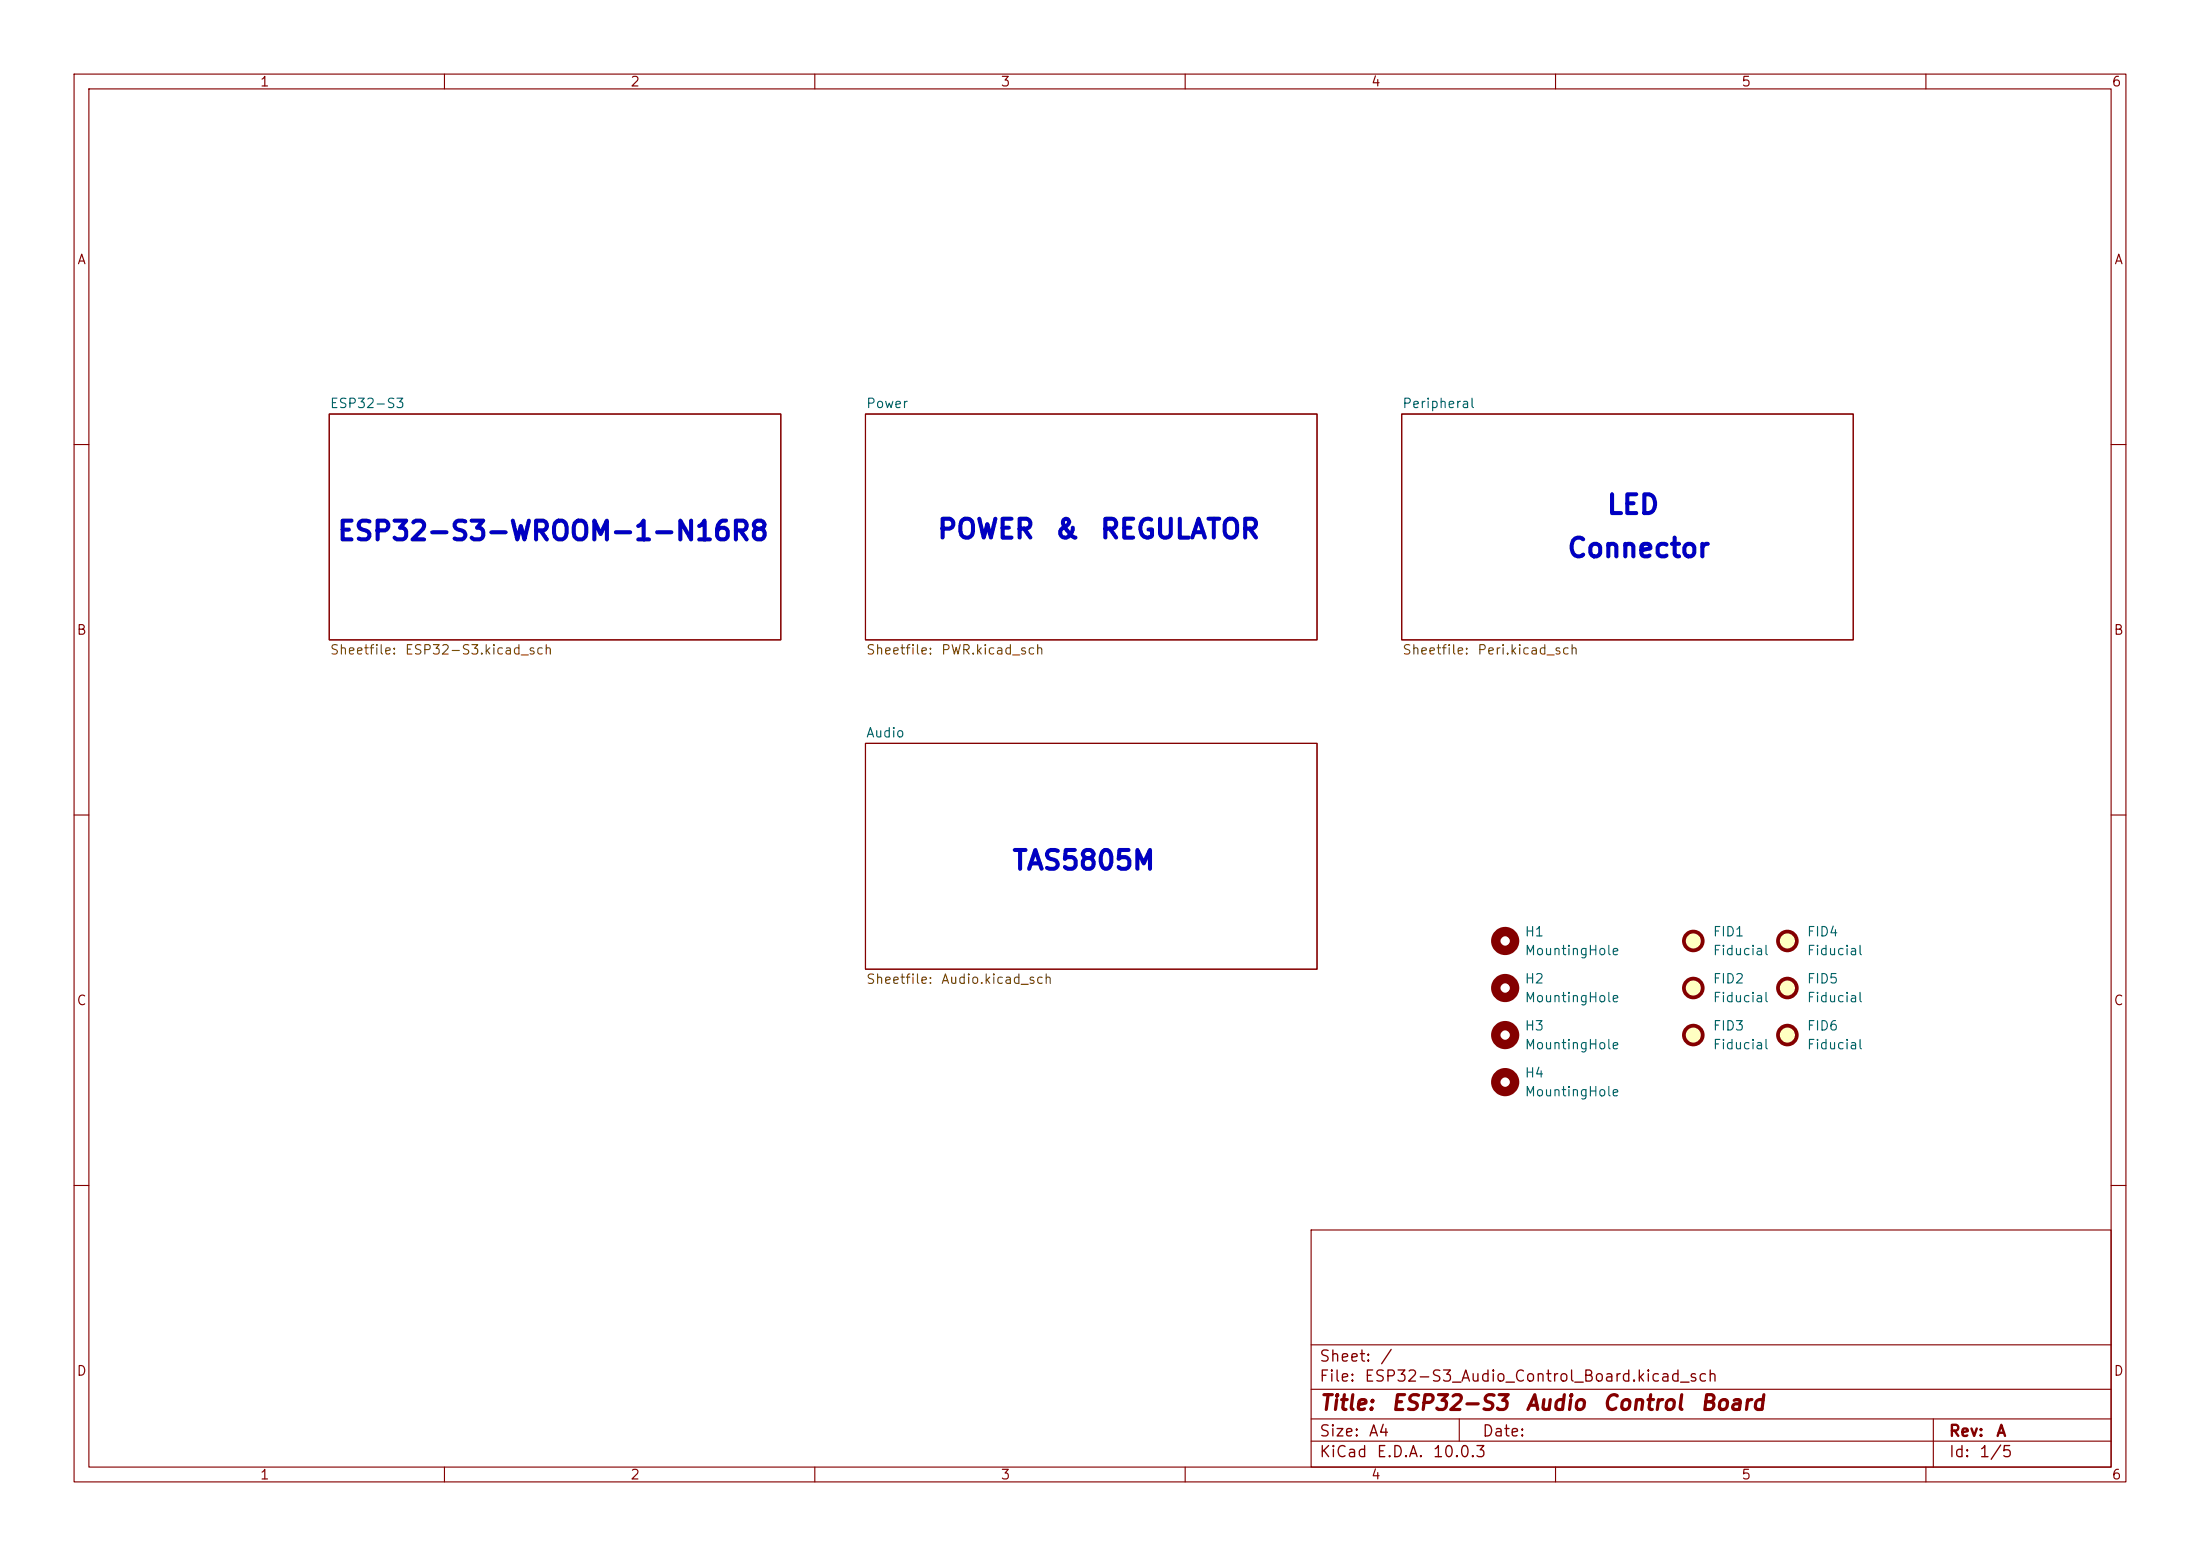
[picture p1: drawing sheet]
<svg xmlns="http://www.w3.org/2000/svg" width="297mm" height="210mm" viewBox="0 0 297 210" stroke-linecap="round" stroke-linejoin="round" font-family="sans-serif">
<g fill="none" stroke="#840000" stroke-width=".15">
<path d="M10 10h277v190h-277zM12 12h273v186h-273zM60 10v2M110 10v2M160 10v2M210 10v2M260 10v2M44.4 55.9h61v30.5h-61zM116.8 55.9h61v30.5h-61zM189.2 55.9h61v30.5h-61zM10 60h2M285 60h2"/>
<path d="M10 110h2M116.8 100.3h61v30.5h-61zM285 110h2M10 160h2M177 166h108v32h-108zM285 160h2M60 198v2M110 198v2M160 198v2M177 194.5h108M177 191.5h108M177 187.5h108"/>
<path d="M177 181.5h108M197 191.5v3M210 198v2M260 198v2M261 191.5v6.5"/>
</g>
<g fill="#ffffc2" stroke="#ffffc2" stroke-width=".14">
<circle cx="241.3" cy="133.3" r="1.27"/>
<circle cx="228.6" cy="139.7" r="1.27"/>
<circle cx="241.3" cy="139.7" r="1.27"/>
<circle cx="228.6" cy="133.3" r="1.27"/>
<circle cx="228.6" cy="127" r="1.27"/>
<circle cx="241.3" cy="127" r="1.27"/>
</g>
<g fill="none" stroke="#840000" stroke-width=".51">
<circle cx="228.6" cy="127" r="1.27"/>
<circle cx="228.6" cy="139.7" r="1.27"/>
<circle cx="228.6" cy="133.3" r="1.27"/>
<circle cx="241.3" cy="127" r="1.27"/>
<circle cx="241.3" cy="133.3" r="1.27"/>
<circle cx="241.3" cy="139.7" r="1.27"/>
</g>
<g fill="none" stroke="#840000" stroke-width="1.3">
<circle cx="203.2" cy="127" r="1.27"/>
<circle cx="203.2" cy="133.3" r="1.27"/>
<circle cx="203.2" cy="139.7" r="1.27"/>
<circle cx="203.2" cy="146" r="1.27"/>
</g>
<g font-size="2.5" fill="#0000c2">
<text x="216.8" y="70">LED</text>
<text x="45.4" y="73.6">ESP32-S3-WROOM-1-N16R8</text>
<text x="126.4" y="73.3">POWER</text>
<text x="142.3" y="73.3">&amp;</text>
<text x="148.4" y="73.3">REGULATOR</text>
<text x="211.4" y="75.9">Connector</text>
<text x="136.5" y="118">TAS5805M</text>
</g>
<g font-size="2" fill="#840000">
<text x="178" y="190.8">Title:</text>
<text x="187.7" y="190.8">ESP32-S3</text>
<text x="205.8" y="190.8">Audio</text>
<text x="216.2" y="190.8">Control</text>
<text x="229.4" y="190.8">Board</text>
</g>
<g font-size="1.5" fill="#840000">
<text x="178" y="184.2">Sheet:</text>
<text x="186.2" y="184.2">/</text>
<text x="178" y="186.9">File:</text>
<text x="184.1" y="186.9">ESP32-S3_Audio_Control_Board.kicad_sch</text>
<text x="178" y="197.1">KiCad</text>
<text x="178" y="194.3">Size:</text>
<text x="184.7" y="194.3">A4</text>
<text x="185.7" y="197.1">E.D.A.</text>
<text x="193.3" y="197.1">10.0.3</text>
<text x="200" y="194.3">Date:</text>
<text x="263" y="194.3">Rev:</text>
<text x="263" y="197.1">Id:</text>
<text x="267.1" y="197.1">1/5</text>
<text x="269.4" y="194.3">A</text>
</g>
<g font-size="1.3" fill="#840000">
<text x="35" y="12">1</text>
<text x="85" y="12">2</text>
<text x="135" y="12">3</text>
<text x="185" y="12">4</text>
<text x="235" y="12">5</text>
<text x="285" y="12">6</text>
<text x="10.3" y="36">A</text>
<text x="285.3" y="36">A</text>
<text x="10.3" y="86">B</text>
<text x="285.3" y="86">B</text>
<text x="10.3" y="136">C</text>
<text x="285.3" y="136">C</text>
<text x="10.3" y="186">D</text>
<text x="285.3" y="186">D</text>
<text x="35" y="200">1</text>
<text x="85" y="200">2</text>
<text x="135" y="200">3</text>
<text x="185" y="200">4</text>
<text x="235" y="200">5</text>
<text x="285" y="200">6</text>
</g>
<g font-size="1.3" fill="#006464">
<text x="44.4" y="55.4">ESP32-S3</text>
<text x="116.8" y="55.4">Power</text>
<text x="189.2" y="55.4">Peripheral</text>
<text x="116.8" y="99.8">Audio</text>
<text x="205.7" y="126.7">H1</text>
<text x="205.7" y="129.2">MountingHole</text>
<text x="231.1" y="126.7">FID1</text>
<text x="231.1" y="129.2">Fiducial</text>
<text x="243.8" y="126.7">FID4</text>
<text x="243.8" y="129.2">Fiducial</text>
<text x="205.7" y="133.1">H2</text>
<text x="205.7" y="135.6">MountingHole</text>
<text x="231.1" y="133.1">FID2</text>
<text x="231.1" y="135.6">Fiducial</text>
<text x="243.8" y="133.1">FID5</text>
<text x="243.8" y="135.6">Fiducial</text>
<text x="205.7" y="139.4">H3</text>
<text x="205.7" y="141.9">MountingHole</text>
<text x="231.1" y="139.4">FID3</text>
<text x="231.1" y="141.9">Fiducial</text>
<text x="243.8" y="139.4">FID6</text>
<text x="243.8" y="141.9">Fiducial</text>
<text x="205.7" y="145.8">H4</text>
<text x="205.7" y="148.3">MountingHole</text>
</g>
<g font-size="1.3" fill="#725600">
<text x="44.4" y="88.7">Sheetfile:</text>
<text x="54.6" y="88.7">ESP32-S3.kicad_sch</text>
<text x="116.8" y="88.7">Sheetfile:</text>
<text x="127" y="88.7">PWR.kicad_sch</text>
<text x="189.2" y="88.7">Sheetfile:</text>
<text x="199.4" y="88.7">Peri.kicad_sch</text>
<text x="116.8" y="133.1">Sheetfile:</text>
<text x="127" y="133.1">Audio.kicad_sch</text>
</g>
</svg>
